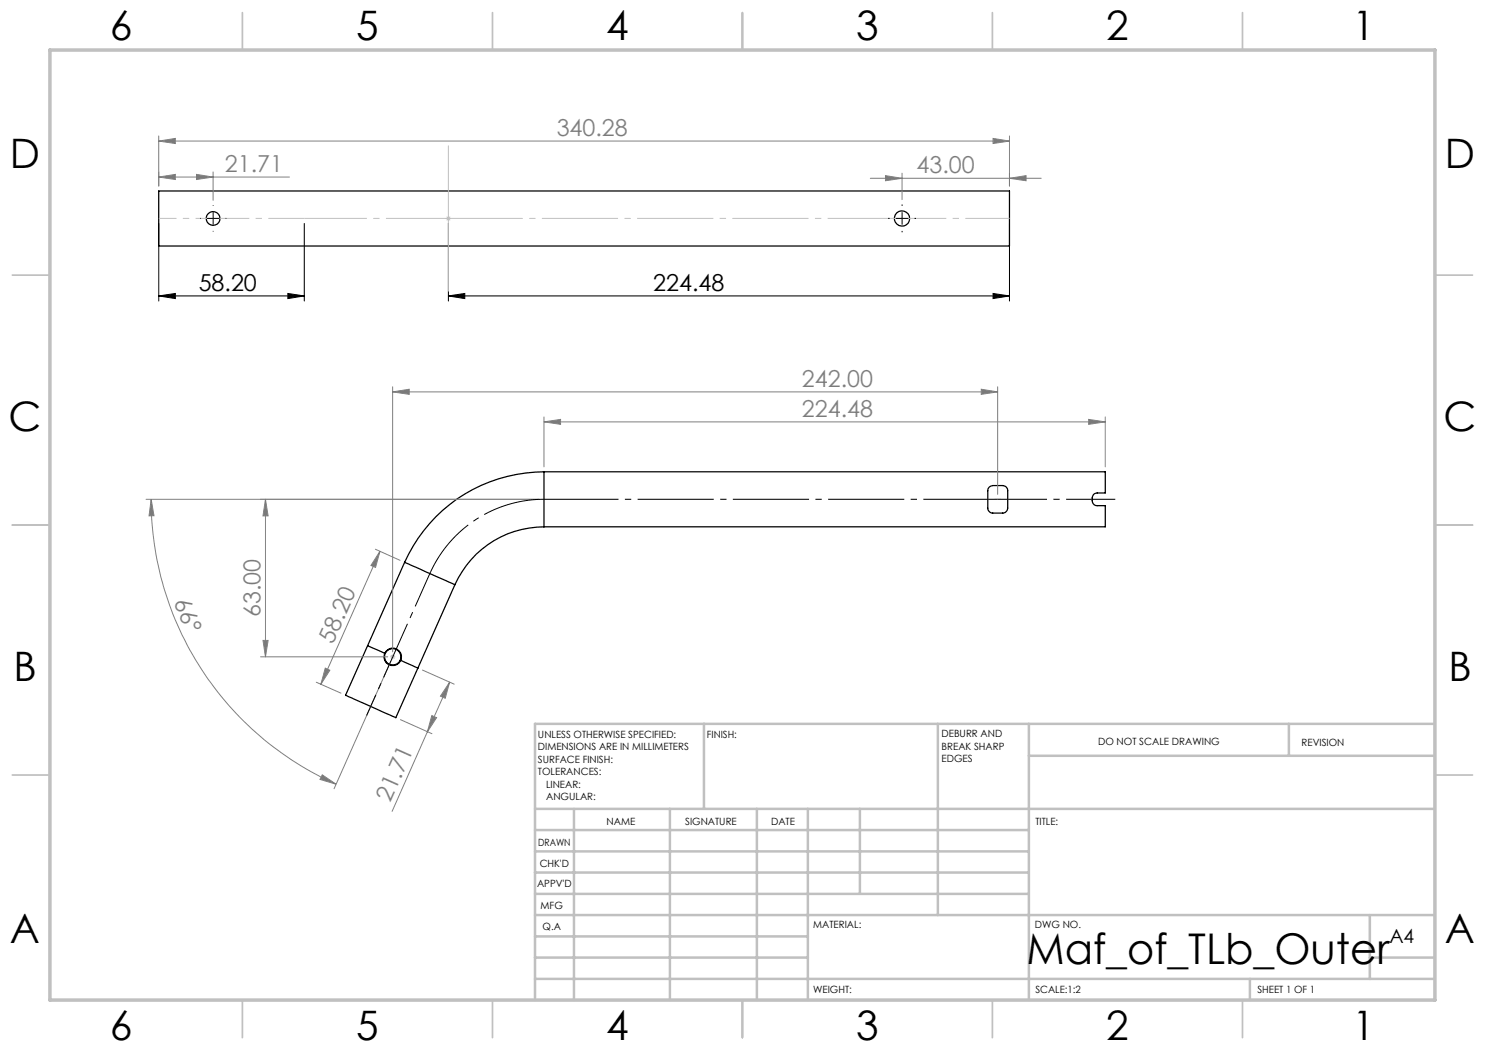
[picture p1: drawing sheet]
<svg xmlns="http://www.w3.org/2000/svg" width="297mm" height="210mm" viewBox="0 0 297 210" stroke-linecap="round" stroke-linejoin="round" font-family="sans-serif">
<g fill="none" stroke="#000" stroke-width=".25">
<path d="M31.7 38.2h170.2v11h-170.2zM108.8 94.4a30.6 30.6 0 0 0-27.9 18.1M108.8 94.4h112.3v4.2h-1.7a1.3 1.3 0 0 0-1 1.5 .99 .99 0 0 0 1 1h1.7v4.3h-112.3M108.8 94.4v11M197.8 97.5l.7-.4h2.1a1.11 1.11 0 0 1 .9 1.5v2.6a1.1 1.1 0 0 1-.9 1.4h-2.1a1.1 1.1 0 0 1-.9-1.4v-3.1zM80.9 112.5l-11.8 26.6 10.1 4.4 11.8-26.6M80.9 112.5l10.1 4.4M108.8 105.4a19.5 19.5 0 0 0-17.8 11.5M73.5 129.1l3.4 1.6M76.9 130.7a1.75 1.75 0 0 1 2.3-.9 1.75 1.75 0 0 1 1 2.3M76.9 130.7a1.75 1.75 0 0 0 .9 2.3 1.75 1.75 0 0 0 2.4-.9M80.2 132.1l3.4 1.5"/>
<circle cx="42.6" cy="43.7" r="1.38"/>
<circle cx="180.4" cy="43.7" r="1.53"/>
<circle cx="78.5" cy="131.4" r="1.64"/>
</g>
<path d="M108.8 84.4l3.3-.5v1zM108.8 83.4v10M108.8 84.4h112.3M221.1 83.4v10" fill="none" stroke="#808080" stroke-width=".2"/>
<g fill="none" stroke="#c0c0c0" stroke-width=".35">
<path d="M48.5 2.5v7.5M98.5 2.5v7.5M148.5 2.5v7.5M198.5 2.5v7.5M248.5 2.5v7.5M2.5 55h7.5M287 55h7.5M2.5 105h7.5M287 105h7.5M2.5 155h7.5M287 155h7.5M48.5 200v7.5"/>
<path d="M98.5 200v7.5M148.5 200v7.5M198.5 200v7.5M248.5 200v7.5"/>
</g>
<g fill="none" stroke="#c0c0c0" stroke-width=".5">
<path d="M140.8 144.8v17M187.6 144.8v38.2M205.8 144.8v55.2M205.8 151.2h81.2M257.8 144.8v6.4M287 144.8h-180v55.2M107 161.8h180M107 178.8h98.8M107 174.5h98.8M107 170.3h98.8M107 166h98.8M114.8 161.8v38.2"/>
<path d="M134 161.8v38.2M151.4 161.8v38.2M161.6 161.8v38.2M172 161.8v17M107 195.8h180M107 191.5h54.6M107 187.3h54.6M107 183h180M250 195.8v4.2M274 191.5h13M274 183v12.8"/>
</g>
<path d="M10 10h277v190h-277z" fill="none" stroke="#c0c0c0" stroke-width=".7"/>
<path d="M108.8 84.4l3.3-.5v1z" fill="#808080"/>
<path d="M217.7 83.9l3.4 .5-3.4 .5z" fill="none" stroke="#808080" stroke-width=".2"/>
<path d="M217.7 83.9l3.4 .5-3.4 .5z" fill="#808080"/>
<path d="M84.5 134l6.3 2.8M89.9 136.4l-4.4 10M80.1 143.9l6.3 2.8M85.5 146.4l-7.1 15.9M86.4 143.1l.9 .4-1.8 2.9z" fill="none" stroke="#808080" stroke-width=".2"/>
<path d="M86.4 143.1l.9 .4-1.8 2.9z" fill="#808080"/>
<path d="M89.9 136.4l-.9 3.3-.9-.5z" fill="none" stroke="#808080" stroke-width=".2"/>
<path d="M89.9 136.4l-.9 3.3-.9-.5z" fill="#808080"/>
<path d="M75.1 109.8l4.9 2.3M76 110.3l-.9 3.2-.9-.4zM76 110.3l-11.8 26.6M63.3 136.4l4.9 2.2" fill="none" stroke="#808080" stroke-width=".2"/>
<path d="M76 110.3l-.9 3.2-.9-.4z" fill="#808080"/>
<path d="M65.1 133.6l.9 .4-1.8 2.9z" fill="none" stroke="#808080" stroke-width=".2"/>
<path d="M65.1 133.6l.9 .4-1.8 2.9z" fill="#808080"/>
<path d="M29.2 99.9h78.6M30.2 99.9l.6 3.2-1 .1zM78.1 132.3l-11.3 25.5" fill="none" stroke="#808080" stroke-width=".2"/>
<path d="M30.2 99.9l.6 3.2-1 .1z" fill="#808080"/>
<path d="M64.5 155l2.7 1.8-3.2-.9z" fill="none" stroke="#808080" stroke-width=".2"/>
<path d="M64.5 155l2.7 1.8-3.2-.9z" fill="#808080"/>
<path d="M30.2 99.9a62.4 62.4 0 0 0 37 56.9M52.1 99.9h55.7M53.1 99.9v31.5M52.1 131.4h25.4M52.6 128.1h1l-.5 3.3z" fill="none" stroke="#808080" stroke-width=".2"/>
<path d="M78 131.4h1.1M78.2 131l.7 .7M78.5 130.9v1M78.9 131l-.7 .7" fill="none" stroke="#c0c0c0" stroke-width=".2"/>
<path d="M197.6 99.9h4" fill="none" stroke="#c0c0c0" stroke-width=".2" stroke-dasharray="15.2 1.3 1.3 1.3" stroke-dashoffset="15.1" stroke-linecap="butt"/>
<path d="M52.6 128.1h1l-.5 3.3z" fill="#808080"/>
<path d="M53.1 99.9l.5 3.3h-1z" fill="none" stroke="#808080" stroke-width=".2"/>
<path d="M53.1 99.9l.5 3.3h-1z" fill="#808080"/>
<path d="M78.5 77.4v53M78.5 78.4h121M196.3 77.8l3.2 .6-3.2 .5zM199.5 77.4v21.5" fill="none" stroke="#808080" stroke-width=".2"/>
<path d="M196.3 77.8l3.2 .6-3.2 .5z" fill="#808080"/>
<path d="M78.5 78.4l3.3-.6v1.1z" fill="none" stroke="#808080" stroke-width=".2"/>
<path d="M78.5 78.4l3.3-.6v1.1z" fill="#808080"/>
<path d="M108.8 99.9a25 25 0 0 0-22.8 14.8" fill="none" stroke="#000" stroke-width=".2" stroke-dasharray="15.2 1.3 1.3 1.3" stroke-dashoffset="2.7" stroke-linecap="butt"/>
<path d="M31.7 28.2l3.4-.5v1zM31.7 27.2v10M31.7 28.2h170.2M201.9 27.2v10" fill="none" stroke="#808080" stroke-width=".2"/>
<path d="M108.8 99.9h90.8" fill="none" stroke="#000" stroke-width=".2" stroke-dasharray="15.2 1.3 1.3 1.3" stroke-dashoffset=".3" stroke-linecap="butt"/>
<path d="M86 114.7l-7.4 16.7" fill="none" stroke="#000" stroke-width=".2" stroke-dasharray="15.2 1.3 1.3 1.3" stroke-dashoffset="8" stroke-linecap="butt"/>
<path d="M199.6 99.9h23.5" fill="none" stroke="#000" stroke-width=".2" stroke-dasharray="15.2 1.3 1.3 1.3" stroke-dashoffset="5.4" stroke-linecap="butt"/>
<path d="M78.6 131.4l-5.3 11.7" fill="none" stroke="#000" stroke-width=".2" stroke-dasharray="15.2 1.3 1.3 1.3" stroke-dashoffset="10.7" stroke-linecap="butt"/>
<path d="M31.7 28.2l3.4-.5v1z" fill="#808080"/>
<path d="M198.6 27.7l3.3 .5-3.3 .5z" fill="none" stroke="#808080" stroke-width=".2"/>
<path d="M198.6 27.7l3.3 .5-3.3 .5z" fill="#808080"/>
<path d="M31.7 34.4v2.8M31.7 35.4h26.2M39.3 34.9l3.3 .5-3.3 .5zM42.6 34.4v5.7" fill="none" stroke="#808080" stroke-width=".2"/>
<path d="M39.3 34.9l3.3 .5-3.3 .5z" fill="#808080"/>
<path d="M31.7 35.4l3.4-.5v1z" fill="none" stroke="#808080" stroke-width=".2"/>
<path d="M31.7 35.4l3.4-.5v1z" fill="#808080"/>
<path d="M174.1 35.7h34.1M177.1 35.1l3.3 .6-3.3 .5zM180.4 34.6v5.3M201.9 34.6v2.6" fill="none" stroke="#808080" stroke-width=".2"/>
<path d="M177.1 35.1l3.3 .6-3.3 .5z" fill="#808080"/>
<path d="M201.9 35.7l3.3-.6v1.1z" fill="none" stroke="#808080" stroke-width=".2"/>
<path d="M201.9 35.7l3.3-.6v1.1z" fill="#808080"/>
<path d="M31.7 59.2l3.4-.5v1zM31.7 59.2h29.2M31.7 44.7v15.5M57.6 58.7l3.3 .5-3.3 .5zM60.9 44.7v15.5M89.7 59.2l3.3-.5v1zM89.7 44.7v15.5M89.7 59.2h112.2M198.6 58.7l3.3 .5-3.3 .5zM201.9 44.7v15.5" fill="none" stroke="#000" stroke-width=".2"/>
<path d="M89.7 29.2v29M89.1 43.7h1.1M89.3 43.3l.7 .8M90 43.3l-.7 .8" fill="none" stroke="#c0c0c0" stroke-width=".2"/>
<path d="M201.9 43.7h-21.5" fill="none" stroke="#c0c0c0" stroke-width=".2" stroke-dasharray="15.2 1.3 1.3 1.3" stroke-dashoffset="6.4" stroke-linecap="butt"/>
<path d="M180.4 43.7h-90.7" fill="none" stroke="#c0c0c0" stroke-width=".2" stroke-dasharray="15.2 1.3 1.3 1.3" stroke-dashoffset=".4" stroke-linecap="butt"/>
<path d="M89.7 43.7h-28.8" fill="none" stroke="#c0c0c0" stroke-width=".2" stroke-dasharray="15.2 1.3 1.3 1.3" stroke-dashoffset="2.7" stroke-linecap="butt"/>
<path d="M60.9 43.7h-18.3" fill="none" stroke="#c0c0c0" stroke-width=".2" stroke-dasharray="15.2 1.3 1.3 1.3" stroke-dashoffset="8" stroke-linecap="butt"/>
<path d="M42.6 43.7h-10.8" fill="none" stroke="#c0c0c0" stroke-width=".2" stroke-dasharray="15.2 1.3 1.3 1.3" stroke-dashoffset="11.7" stroke-linecap="butt"/>
<path d="M31.7 59.2l3.4-.5v1zM57.6 58.7l3.3 .5-3.3 .5zM89.7 59.2l3.3-.5v1zM198.6 58.7l3.3 .5-3.3 .5z" fill="#000"/>
<g fill="none" stroke="#000" stroke-width=".2" stroke-dasharray="15.2 1.3 1.3 1.3" stroke-linecap="butt">
<path d="M40.1 43.7h-.1M42.6 43.7v-1.3M42.6 43.7h-1.2M42.6 43.7v1.2M42.6 43.7h1.3M42.6 41.2v-.1M42.6 46.2v.1M45.1 43.7h.2M177.9 43.7h-.3M180.4 43.7v-1.3M180.4 43.7h-1.2M180.4 43.7v1.2"/>
<path d="M180.4 43.7h1.3M180.4 41.2v-.3M180.4 46.2v.3M182.9 43.7h.3"/>
</g>
<text font-size="8.5" x="205.3" y="192.7">Maf_of_TLb_Outer</text>
<g font-size="8.1">
<text x="22" y="8">6</text>
<text x="71.2" y="8">5</text>
<text x="121.2" y="8">4</text>
<text x="171.2" y="8">3</text>
<text x="221.2" y="8">2</text>
<text x="270.5" y="8">1</text>
<text x="2" y="33.6">D</text>
<text x="289" y="33.6">D</text>
<text x="1.7" y="86.1">C</text>
<text x="288.7" y="86.1">C</text>
<text x="2.7" y="136.1">B</text>
<text x="289.7" y="136.1">B</text>
<text x="2" y="188.6">A</text>
<text x="289" y="188.6">A</text>
<text x="22" y="208">6</text>
<text x="71.2" y="208">5</text>
<text x="121.2" y="208">4</text>
<text x="171.2" y="208">3</text>
<text x="221.2" y="208">2</text>
<text x="270.5" y="208">1</text>
</g>
<g font-size="4.7" fill="#808080">
<text x="111.3" y="27.2">340.28</text>
<text x="45" y="34.4">21.71</text>
<text x="183.3" y="34.6">43.00</text>
<text x="160.4" y="77.3">242.00</text>
<text x="160.4" y="83.3">224.48</text>
<text x="34.7" y="120.4" transform="rotate(67 34.7 120.4)">66°</text>
<text x="52.1" y="123.4" transform="rotate(-90 52.1 123.4)">63.00</text>
<text x="66.6" y="128.9" transform="rotate(-66 66.6 128.9)">58.20</text>
<text x="78" y="160.7" transform="rotate(-66 78 160.7)">21.71</text>
</g>
<g font-size="4.7">
<text x="39.7" y="58.2">58.20</text>
<text x="130.7" y="58.2">224.48</text>
</g>
<text font-size="3.9" x="277.9" y="188.5">A4</text>
<g font-size="2">
<text x="107.6" y="147.6">UNLESS OTHERWISE SPECIFIED:</text>
<text x="141.4" y="147.6">FINISH:</text>
<text x="188.3" y="147.5">DEBURR AND</text>
<text x="188.3" y="150">BREAK SHARP</text>
<text x="219.6" y="149">DO NOT SCALE DRAWING</text>
<text x="260.3" y="149.2">REVISION</text>
<text x="107.6" y="150.1">DIMENSIONS ARE IN MILLIMETERS</text>
<text x="107.6" y="152.6">SURFACE FINISH:</text>
<text x="107.6" y="155.1">TOLERANCES:</text>
<text x="188.3" y="152.5">EDGES</text>
<text x="109.2" y="157.6">LINEAR:</text>
<text x="109.2" y="160.1">ANGULAR:</text>
<text x="121.3" y="165">NAME</text>
<text x="137" y="164.9">SIGNATURE</text>
<text x="154.2" y="164.9">DATE</text>
<text x="207.1" y="164.9">TITLE:</text>
<text x="107.6" y="169.1">DRAWN</text>
<text x="107.9" y="173.3">CHK'D</text>
<text x="107.4" y="177.4">APPV'D</text>
<text x="108.1" y="181.8">MFG</text>
<text x="108.5" y="186">Q.A</text>
<text x="162.6" y="185.5">MATERIAL:</text>
<text x="207" y="185.5">DWG NO.</text>
<text x="162.6" y="198.5">WEIGHT:</text>
<text x="207.1" y="198.6">SCALE:1:2</text>
<text x="251.5" y="198.6">SHEET 1 OF 1</text>
</g>
</svg>
